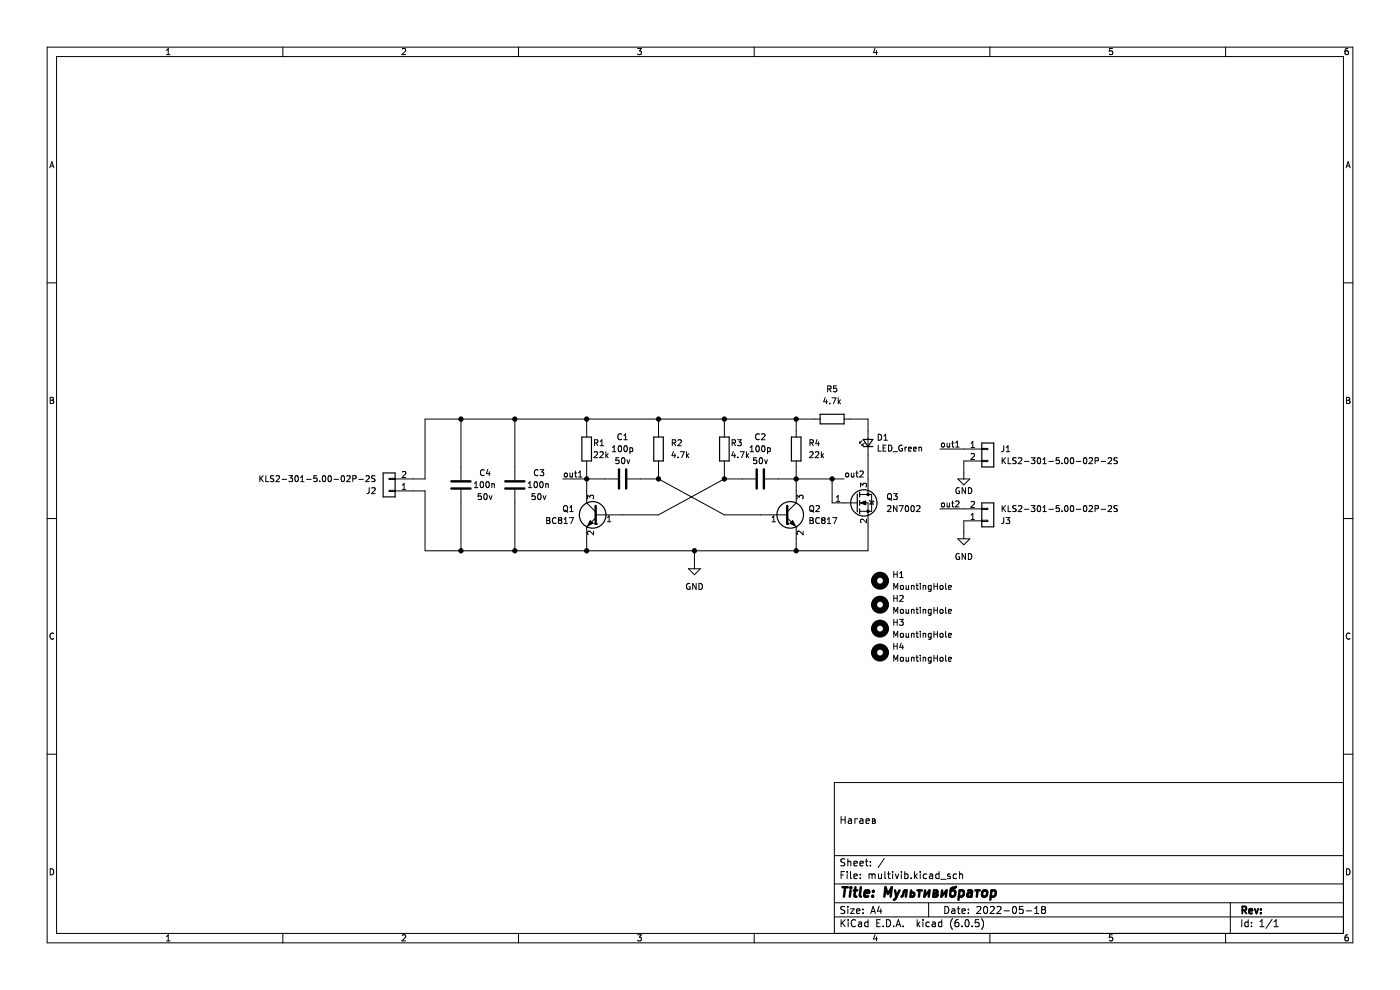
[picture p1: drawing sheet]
(kicad_sch (version 20211123) (generator eeschema)

 (paper "A4")

 (title_block
  (title "Мультивибратор")
  (date "2022-05-18")
  (comment 2 "Нагаев"))

 (lib_symbols
  (symbol "Device:C" (pin_numbers hide) (pin_names (offset 0.254)) (in_bom yes) (on_board yes)
   (property "Reference" "C" (id 0) (at 0.635 2.54 0) (effects (font (size 1.27 1.27)) (justify left)))
   (property "Value" "C" (id 1) (at 0.635 -2.54 0) (effects (font (size 1.27 1.27)) (justify left)))
   (property "Footprint" "" (id 2) (at 0.9652 -3.81 0) (effects (font (size 1.27 1.27)) hide))
   (property "Datasheet" "~" (id 3) (at 0 0 0) (effects (font (size 1.27 1.27)) hide))
   (symbol "C_0_1"
    (polyline (pts (xy -2.032 -0.762) (xy 2.032 -0.762)) (stroke (width 0.508) (type default) (color 0 0 0 0)) (fill (type none)))
    (polyline (pts (xy -2.032 0.762) (xy 2.032 0.762)) (stroke (width 0.508) (type default) (color 0 0 0 0)) (fill (type none))))
   (symbol "C_1_1"
    (pin passive line (at 0 3.81 270) (length 2.794) (name "~" (effects (font (size 1.27 1.27)))) (number "1" (effects (font (size 1.27 1.27)))))
    (pin passive line (at 0 -3.81 90) (length 2.794) (name "~" (effects (font (size 1.27 1.27)))) (number "2" (effects (font (size 1.27 1.27)))))))
  (symbol "Device:LED_Small" (pin_numbers hide) (pin_names (offset 0.254) hide) (in_bom yes) (on_board yes)
   (property "Reference" "D" (id 0) (at -1.27 3.175 0) (effects (font (size 1.27 1.27)) (justify left)))
   (property "Value" "LED_Small" (id 1) (at -4.445 -2.54 0) (effects (font (size 1.27 1.27)) (justify left)))
   (property "Footprint" "" (id 2) (at 0 0 90) (effects (font (size 1.27 1.27)) hide))
   (property "Datasheet" "~" (id 3) (at 0 0 90) (effects (font (size 1.27 1.27)) hide))
   (symbol "LED_Small_0_1"
    (polyline (pts (xy -0.762 -1.016) (xy -0.762 1.016)) (stroke (width 0.254) (type default) (color 0 0 0 0)) (fill (type none)))
    (polyline (pts (xy 1.016 0) (xy -0.762 0)) (stroke (width 0) (type default) (color 0 0 0 0)) (fill (type none)))
    (polyline (pts (xy 0.762 -1.016) (xy -0.762 0) (xy 0.762 1.016) (xy 0.762 -1.016)) (stroke (width 0.254) (type default) (color 0 0 0 0)) (fill (type none)))
    (polyline (pts (xy 0 0.762) (xy -0.508 1.27) (xy -0.254 1.27) (xy -0.508 1.27) (xy -0.508 1.016)) (stroke (width 0) (type default) (color 0 0 0 0)) (fill (type none)))
    (polyline (pts (xy 0.508 1.27) (xy 0 1.778) (xy 0.254 1.778) (xy 0 1.778) (xy 0 1.524)) (stroke (width 0) (type default) (color 0 0 0 0)) (fill (type none))))
   (symbol "LED_Small_1_1"
    (pin passive line (at -2.54 0 0) (length 1.778) (name "K" (effects (font (size 1.27 1.27)))) (number "1" (effects (font (size 1.27 1.27)))))
    (pin passive line (at 2.54 0 180) (length 1.778) (name "A" (effects (font (size 1.27 1.27)))) (number "2" (effects (font (size 1.27 1.27)))))))
  (symbol "Device:R" (pin_numbers hide) (pin_names (offset 0)) (in_bom yes) (on_board yes)
   (property "Reference" "R" (id 0) (at 2.032 0 90) (effects (font (size 1.27 1.27))))
   (property "Value" "R" (id 1) (at 0 0 90) (effects (font (size 1.27 1.27))))
   (property "Footprint" "" (id 2) (at -1.778 0 90) (effects (font (size 1.27 1.27)) hide))
   (property "Datasheet" "~" (id 3) (at 0 0 0) (effects (font (size 1.27 1.27)) hide))
   (symbol "R_0_1"
    (rectangle (start -1.016 -2.54) (end 1.016 2.54) (stroke (width 0.254) (type default) (color 0 0 0 0)) (fill (type none))))
   (symbol "R_1_1"
    (pin passive line (at 0 3.81 270) (length 1.27) (name "~" (effects (font (size 1.27 1.27)))) (number "1" (effects (font (size 1.27 1.27)))))
    (pin passive line (at 0 -3.81 90) (length 1.27) (name "~" (effects (font (size 1.27 1.27)))) (number "2" (effects (font (size 1.27 1.27)))))))
  (symbol "MAS_Connectors:KLS2-301-5.00-02P-2S" (pin_names (offset 1.016)) (in_bom yes) (on_board yes)
   (property "Reference" "J" (id 0) (at 0 3.81 0) (effects (font (size 1.27 1.27))))
   (property "Value" "KLS2-301-5.00-02P-2S" (id 1) (at -11.43 -4.445 0) (effects (font (size 1.27 1.27)) (justify left)))
   (property "Footprint" "MAS_Package_nostd:KLS2-301-5.00-02P-2S" (id 2) (at -11.43 -6.35 0) (effects (font (size 1.27 1.27) italic) (justify left) hide))
   (property "Datasheet" "https://static.chipdip.ru/lib/507/DOC001507148.pdf" (id 3) (at -1.27 64.77 0) (effects (font (size 1.27 1.27)) hide))
   (symbol "KLS2-301-5.00-02P-2S_1_1"
    (rectangle (start -1.27 -1.143) (end 0 -1.397) (stroke (width 0.1524) (type default) (color 0 0 0 0)) (fill (type none)))
    (rectangle (start -1.27 1.397) (end 0 1.143) (stroke (width 0.1524) (type default) (color 0 0 0 0)) (fill (type none)))
    (rectangle (start -1.27 2.54) (end 1.27 -2.54) (stroke (width 0.254) (type default) (color 0 0 0 0)) (fill (type background)))
    (pin passive line (at -5.08 1.27 0) (length 3.81) (name "~" (effects (font (size 1.27 1.27)))) (number "1" (effects (font (size 1.27 1.27)))))
    (pin passive line (at -5.08 -1.27 0) (length 3.81) (name "~" (effects (font (size 1.27 1.27)))) (number "2" (effects (font (size 1.27 1.27)))))))
  (symbol "Mechanical:MountingHole" (pin_names (offset 1.016)) (in_bom yes) (on_board yes)
   (property "Reference" "H" (id 0) (at 0 5.08 0) (effects (font (size 1.27 1.27))))
   (property "Value" "MountingHole" (id 1) (at 0 3.175 0) (effects (font (size 1.27 1.27))))
   (property "Footprint" "" (id 2) (at 0 0 0) (effects (font (size 1.27 1.27)) hide))
   (property "Datasheet" "~" (id 3) (at 0 0 0) (effects (font (size 1.27 1.27)) hide))
   (symbol "MountingHole_0_1"
    (circle (center 0 0) (radius 1.27) (stroke (width 1.27) (type default) (color 0 0 0 0)) (fill (type none)))))
  (symbol "Transistor_BJT:BC817" (pin_names (offset 0) hide) (in_bom yes) (on_board yes)
   (property "Reference" "Q" (id 0) (at 5.08 1.905 0) (effects (font (size 1.27 1.27)) (justify left)))
   (property "Value" "BC817" (id 1) (at 5.08 0 0) (effects (font (size 1.27 1.27)) (justify left)))
   (property "Footprint" "Package_TO_SOT_SMD:SOT-23" (id 2) (at 5.08 -1.905 0) (effects (font (size 1.27 1.27) italic) (justify left) hide))
   (property "Datasheet" "https://www.onsemi.com/pub/Collateral/BC818-D.pdf" (id 3) (at 0 0 0) (effects (font (size 1.27 1.27)) (justify left) hide))
   (symbol "BC817_0_1"
    (polyline (pts (xy 0.635 0.635) (xy 2.54 2.54)) (stroke (width 0) (type default) (color 0 0 0 0)) (fill (type none)))
    (polyline (pts (xy 0.635 -0.635) (xy 2.54 -2.54) (xy 2.54 -2.54)) (stroke (width 0) (type default) (color 0 0 0 0)) (fill (type none)))
    (polyline (pts (xy 0.635 1.905) (xy 0.635 -1.905) (xy 0.635 -1.905)) (stroke (width 0.508) (type default) (color 0 0 0 0)) (fill (type none)))
    (polyline (pts (xy 1.27 -1.778) (xy 1.778 -1.27) (xy 2.286 -2.286) (xy 1.27 -1.778) (xy 1.27 -1.778)) (stroke (width 0) (type default) (color 0 0 0 0)) (fill (type outline)))
    (circle (center 1.27 0) (radius 2.8194) (stroke (width 0.254) (type default) (color 0 0 0 0)) (fill (type none))))
   (symbol "BC817_1_1"
    (pin input line (at -5.08 0 0) (length 5.715) (name "B" (effects (font (size 1.27 1.27)))) (number "1" (effects (font (size 1.27 1.27)))))
    (pin passive line (at 2.54 -5.08 90) (length 2.54) (name "E" (effects (font (size 1.27 1.27)))) (number "2" (effects (font (size 1.27 1.27)))))
    (pin passive line (at 2.54 5.08 270) (length 2.54) (name "C" (effects (font (size 1.27 1.27)))) (number "3" (effects (font (size 1.27 1.27)))))))
  (symbol "Transistor_FET:2N7002" (pin_names hide) (in_bom yes) (on_board yes)
   (property "Reference" "Q" (id 0) (at 5.08 1.905 0) (effects (font (size 1.27 1.27)) (justify left)))
   (property "Value" "2N7002" (id 1) (at 5.08 0 0) (effects (font (size 1.27 1.27)) (justify left)))
   (property "Footprint" "Package_TO_SOT_SMD:SOT-23" (id 2) (at 5.08 -1.905 0) (effects (font (size 1.27 1.27) italic) (justify left) hide))
   (property "Datasheet" "https://www.onsemi.com/pub/Collateral/NDS7002A-D.PDF" (id 3) (at 0 0 0) (effects (font (size 1.27 1.27)) (justify left) hide))
   (symbol "2N7002_0_1"
    (polyline (pts (xy 0.254 0) (xy -2.54 0)) (stroke (width 0) (type default) (color 0 0 0 0)) (fill (type none)))
    (polyline (pts (xy 0.254 1.905) (xy 0.254 -1.905)) (stroke (width 0.254) (type default) (color 0 0 0 0)) (fill (type none)))
    (polyline (pts (xy 0.762 -1.27) (xy 0.762 -2.286)) (stroke (width 0.254) (type default) (color 0 0 0 0)) (fill (type none)))
    (polyline (pts (xy 0.762 0.508) (xy 0.762 -0.508)) (stroke (width 0.254) (type default) (color 0 0 0 0)) (fill (type none)))
    (polyline (pts (xy 0.762 2.286) (xy 0.762 1.27)) (stroke (width 0.254) (type default) (color 0 0 0 0)) (fill (type none)))
    (polyline (pts (xy 2.54 2.54) (xy 2.54 1.778)) (stroke (width 0) (type default) (color 0 0 0 0)) (fill (type none)))
    (polyline (pts (xy 2.54 -2.54) (xy 2.54 0) (xy 0.762 0)) (stroke (width 0) (type default) (color 0 0 0 0)) (fill (type none)))
    (polyline (pts (xy 0.762 -1.778) (xy 3.302 -1.778) (xy 3.302 1.778) (xy 0.762 1.778)) (stroke (width 0) (type default) (color 0 0 0 0)) (fill (type none)))
    (polyline (pts (xy 1.016 0) (xy 2.032 0.381) (xy 2.032 -0.381) (xy 1.016 0)) (stroke (width 0) (type default) (color 0 0 0 0)) (fill (type outline)))
    (polyline (pts (xy 2.794 0.508) (xy 2.921 0.381) (xy 3.683 0.381) (xy 3.81 0.254)) (stroke (width 0) (type default) (color 0 0 0 0)) (fill (type none)))
    (polyline (pts (xy 3.302 0.381) (xy 2.921 -0.254) (xy 3.683 -0.254) (xy 3.302 0.381)) (stroke (width 0) (type default) (color 0 0 0 0)) (fill (type none)))
    (circle (center 1.651 0) (radius 2.794) (stroke (width 0.254) (type default) (color 0 0 0 0)) (fill (type none)))
    (circle (center 2.54 -1.778) (radius 0.254) (stroke (width 0) (type default) (color 0 0 0 0)) (fill (type outline)))
    (circle (center 2.54 1.778) (radius 0.254) (stroke (width 0) (type default) (color 0 0 0 0)) (fill (type outline))))
   (symbol "2N7002_1_1"
    (pin input line (at -5.08 0 0) (length 2.54) (name "G" (effects (font (size 1.27 1.27)))) (number "1" (effects (font (size 1.27 1.27)))))
    (pin passive line (at 2.54 -5.08 90) (length 2.54) (name "S" (effects (font (size 1.27 1.27)))) (number "2" (effects (font (size 1.27 1.27)))))
    (pin passive line (at 2.54 5.08 270) (length 2.54) (name "D" (effects (font (size 1.27 1.27)))) (number "3" (effects (font (size 1.27 1.27)))))))
  (symbol "power:GND" (power) (pin_names (offset 0)) (in_bom yes) (on_board yes)
   (property "Reference" "#PWR" (id 0) (at 0 -6.35 0) (effects (font (size 1.27 1.27)) hide))
   (property "Value" "GND" (id 1) (at 0 -3.81 0) (effects (font (size 1.27 1.27))))
   (property "Footprint" "" (id 2) (at 0 0 0) (effects (font (size 1.27 1.27)) hide))
   (property "Datasheet" "" (id 3) (at 0 0 0) (effects (font (size 1.27 1.27)) hide))
   (symbol "GND_0_1"
    (polyline (pts (xy 0 0) (xy 0 -1.27) (xy 1.27 -1.27) (xy 0 -2.54) (xy -1.27 -1.27) (xy 0 -1.27)) (stroke (width 0) (type default) (color 0 0 0 0)) (fill (type none))))
   (symbol "GND_1_1"
    (pin power_in line (at 0 0 270) (length 0) hide (name "GND" (effects (font (size 1.27 1.27)))) (number "1" (effects (font (size 1.27 1.27))))))))

 (junction (at 176.53 101.6) (diameter 0) (color 0 0 0 0))
 (junction (at 109.22 116.84) (diameter 0) (color 0 0 0 0))
 (junction (at 124.46 116.84) (diameter 0) (color 0 0 0 0))
 (junction (at 109.22 88.9) (diameter 0) (color 0 0 0 0))
 (junction (at 153.67 101.6) (diameter 0) (color 0 0 0 0))
 (junction (at 97.79 116.84) (diameter 0) (color 0 0 0 0))
 (junction (at 139.7 101.6) (diameter 0) (color 0 0 0 0))
 (junction (at 147.32 116.84) (diameter 0) (color 0 0 0 0))
 (junction (at 124.46 101.6) (diameter 0) (color 0 0 0 0))
 (junction (at 97.79 88.9) (diameter 0) (color 0 0 0 0))
 (junction (at 168.91 116.84) (diameter 0) (color 0 0 0 0))
 (junction (at 153.67 88.9) (diameter 0) (color 0 0 0 0))
 (junction (at 139.7 88.9) (diameter 0) (color 0 0 0 0))
 (junction (at 168.91 101.6) (diameter 0) (color 0 0 0 0))
 (junction (at 168.91 88.9) (diameter 0) (color 0 0 0 0))
 (junction (at 124.46 88.9) (diameter 0) (color 0 0 0 0))

 (wire (pts (xy 87.63 101.6) (xy 90.17 101.6)) (stroke (width 0) (type default) (color 0 0 0 0)))
 (wire (pts (xy 168.91 91.44) (xy 168.91 88.9)) (stroke (width 0) (type default) (color 0 0 0 0)))
 (wire (pts (xy 139.7 109.22) (xy 153.67 101.6)) (stroke (width 0) (type default) (color 0 0 0 0)))
 (wire (pts (xy 109.22 99.06) (xy 109.22 88.9)) (stroke (width 0) (type default) (color 0 0 0 0)))
 (wire (pts (xy 97.79 99.06) (xy 97.79 88.9)) (stroke (width 0) (type default) (color 0 0 0 0)))
 (wire (pts (xy 97.79 106.68) (xy 97.79 116.84)) (stroke (width 0) (type default) (color 0 0 0 0)))
 (wire (pts (xy 139.7 88.9) (xy 153.67 88.9)) (stroke (width 0) (type default) (color 0 0 0 0)))
 (wire (pts (xy 124.46 116.84) (xy 124.46 114.3)) (stroke (width 0) (type default) (color 0 0 0 0)))
 (wire (pts (xy 90.17 104.14) (xy 90.17 116.84)) (stroke (width 0) (type default) (color 0 0 0 0)))
 (wire (pts (xy 124.46 116.84) (xy 147.32 116.84)) (stroke (width 0) (type default) (color 0 0 0 0)))
 (wire (pts (xy 180.34 88.9) (xy 184.15 88.9)) (stroke (width 0) (type default) (color 0 0 0 0)))
 (wire (pts (xy 109.22 106.68) (xy 109.22 116.84)) (stroke (width 0) (type default) (color 0 0 0 0)))
 (wire (pts (xy 124.46 88.9) (xy 139.7 88.9)) (stroke (width 0) (type default) (color 0 0 0 0)))
 (wire (pts (xy 153.67 109.22) (xy 139.7 101.6)) (stroke (width 0) (type default) (color 0 0 0 0)))
 (wire (pts (xy 147.32 119.38) (xy 147.32 116.84)) (stroke (width 0) (type default) (color 0 0 0 0)))
 (wire (pts (xy 90.17 88.9) (xy 97.79 88.9)) (stroke (width 0) (type default) (color 0 0 0 0)))
 (wire (pts (xy 184.15 96.52) (xy 184.15 101.6)) (stroke (width 0) (type default) (color 0 0 0 0)))
 (wire (pts (xy 109.22 116.84) (xy 124.46 116.84)) (stroke (width 0) (type default) (color 0 0 0 0)))
 (wire (pts (xy 204.47 97.79) (xy 204.47 100.33)) (stroke (width 0) (type default) (color 0 0 0 0)))
 (wire (pts (xy 199.39 107.95) (xy 204.47 107.95)) (stroke (width 0) (type default) (color 0 0 0 0)))
 (wire (pts (xy 90.17 116.84) (xy 97.79 116.84)) (stroke (width 0) (type default) (color 0 0 0 0)))
 (wire (pts (xy 168.91 101.6) (xy 168.91 104.14)) (stroke (width 0) (type default) (color 0 0 0 0)))
 (wire (pts (xy 153.67 88.9) (xy 168.91 88.9)) (stroke (width 0) (type default) (color 0 0 0 0)))
 (wire (pts (xy 204.47 110.49) (xy 204.47 113.03)) (stroke (width 0) (type default) (color 0 0 0 0)))
 (wire (pts (xy 139.7 99.06) (xy 139.7 101.6)) (stroke (width 0) (type default) (color 0 0 0 0)))
 (wire (pts (xy 168.91 101.6) (xy 176.53 101.6)) (stroke (width 0) (type default) (color 0 0 0 0)))
 (wire (pts (xy 97.79 116.84) (xy 109.22 116.84)) (stroke (width 0) (type default) (color 0 0 0 0)))
 (wire (pts (xy 90.17 101.6) (xy 90.17 88.9)) (stroke (width 0) (type default) (color 0 0 0 0)))
 (wire (pts (xy 119.38 101.6) (xy 124.46 101.6)) (stroke (width 0) (type default) (color 0 0 0 0)))
 (wire (pts (xy 139.7 88.9) (xy 139.7 91.44)) (stroke (width 0) (type default) (color 0 0 0 0)))
 (wire (pts (xy 87.63 104.14) (xy 90.17 104.14)) (stroke (width 0) (type default) (color 0 0 0 0)))
 (wire (pts (xy 168.91 114.3) (xy 168.91 116.84)) (stroke (width 0) (type default) (color 0 0 0 0)))
 (wire (pts (xy 176.53 101.6) (xy 176.53 106.68)) (stroke (width 0) (type default) (color 0 0 0 0)))
 (wire (pts (xy 199.39 95.25) (xy 204.47 95.25)) (stroke (width 0) (type default) (color 0 0 0 0)))
 (wire (pts (xy 124.46 91.44) (xy 124.46 88.9)) (stroke (width 0) (type default) (color 0 0 0 0)))
 (wire (pts (xy 184.15 88.9) (xy 184.15 91.44)) (stroke (width 0) (type default) (color 0 0 0 0)))
 (wire (pts (xy 153.67 101.6) (xy 157.48 101.6)) (stroke (width 0) (type default) (color 0 0 0 0)))
 (wire (pts (xy 135.89 101.6) (xy 139.7 101.6)) (stroke (width 0) (type default) (color 0 0 0 0)))
 (wire (pts (xy 153.67 91.44) (xy 153.67 88.9)) (stroke (width 0) (type default) (color 0 0 0 0)))
 (wire (pts (xy 168.91 99.06) (xy 168.91 101.6)) (stroke (width 0) (type default) (color 0 0 0 0)))
 (wire (pts (xy 184.15 111.76) (xy 184.15 116.84)) (stroke (width 0) (type default) (color 0 0 0 0)))
 (wire (pts (xy 168.91 88.9) (xy 172.72 88.9)) (stroke (width 0) (type default) (color 0 0 0 0)))
 (wire (pts (xy 124.46 101.6) (xy 128.27 101.6)) (stroke (width 0) (type default) (color 0 0 0 0)))
 (wire (pts (xy 97.79 88.9) (xy 109.22 88.9)) (stroke (width 0) (type default) (color 0 0 0 0)))
 (wire (pts (xy 109.22 88.9) (xy 124.46 88.9)) (stroke (width 0) (type default) (color 0 0 0 0)))
 (wire (pts (xy 168.91 116.84) (xy 184.15 116.84)) (stroke (width 0) (type default) (color 0 0 0 0)))
 (wire (pts (xy 132.08 109.22) (xy 139.7 109.22)) (stroke (width 0) (type default) (color 0 0 0 0)))
 (wire (pts (xy 153.67 99.06) (xy 153.67 101.6)) (stroke (width 0) (type default) (color 0 0 0 0)))
 (wire (pts (xy 165.1 101.6) (xy 168.91 101.6)) (stroke (width 0) (type default) (color 0 0 0 0)))
 (wire (pts (xy 124.46 101.6) (xy 124.46 104.14)) (stroke (width 0) (type default) (color 0 0 0 0)))
 (wire (pts (xy 124.46 99.06) (xy 124.46 101.6)) (stroke (width 0) (type default) (color 0 0 0 0)))
 (wire (pts (xy 153.67 109.22) (xy 161.29 109.22)) (stroke (width 0) (type default) (color 0 0 0 0)))
 (wire (pts (xy 176.53 101.6) (xy 179.07 101.6)) (stroke (width 0) (type default) (color 0 0 0 0)))
 (wire (pts (xy 147.32 116.84) (xy 168.91 116.84)) (stroke (width 0) (type default) (color 0 0 0 0)))

 (label "out1" (at 199.39 95.25 0) (effects (font (size 1.27 1.27)) (justify left bottom)))
 (label "out2" (at 179.07 101.6 0) (effects (font (size 1.27 1.27)) (justify left bottom)))
 (label "out1" (at 119.38 101.6 0) (effects (font (size 1.27 1.27)) (justify left bottom)))
 (label "out2" (at 199.39 107.95 0) (effects (font (size 1.27 1.27)) (justify left bottom)))

 (symbol (lib_id "MAS_Connectors:KLS2-301-5.00-02P-2S") (at 209.55 109.22 0) (mirror x) (unit 1) (in_bom yes) (on_board yes)
  (property "Reference" "J3" (id 0) (at 213.36 110.49 0))
  (property "Value" "KLS2-301-5.00-02P-2S" (id 1) (at 224.79 107.95 0))
  (property "Footprint" "MAS_Package_nostd:KLS2-301-5.00-02P-2S" (id 2) (at 198.12 102.87 0) (effects (font (size 1.27 1.27) italic) (justify left) hide))
  (property "Datasheet" "https://static.chipdip.ru/lib/507/DOC001507148.pdf" (id 3) (at 208.28 173.99 0) (effects (font (size 1.27 1.27)) hide))
  (property "lcsc" "C699495" (id 4) (at 209.55 109.22 0) (effects (font (size 1.27 1.27)) hide)) (pin "1") (pin "2"))

 (symbol (lib_id "Mechanical:MountingHole") (at 186.69 128.27 0) (unit 1) (in_bom yes) (on_board yes) (fields_autoplaced)
  (property "Reference" "H2" (id 0) (at 189.23 126.9999 0) (effects (font (size 1.27 1.27)) (justify left)))
  (property "Value" "MountingHole" (id 1) (at 189.23 129.5399 0) (effects (font (size 1.27 1.27)) (justify left)))
  (property "Footprint" "MountingHole:MountingHole_2.2mm_M2_DIN965" (id 2) (at 186.69 128.27 0) (effects (font (size 1.27 1.27)) hide))
  (property "Datasheet" "~" (id 3) (at 186.69 128.27 0) (effects (font (size 1.27 1.27)) hide)))

 (symbol (lib_id "Device:LED_Small") (at 184.15 93.98 90) (unit 1) (in_bom yes) (on_board yes)
  (property "Reference" "D1" (id 0) (at 185.928 92.8116 90) (effects (font (size 1.27 1.27)) (justify right)))
  (property "Value" "LED_Green" (id 1) (at 185.928 95.123 90) (effects (font (size 1.27 1.27)) (justify right)))
  (property "Footprint" "LED_SMD:LED_0805_2012Metric" (id 2) (at 184.15 93.98 90) (effects (font (size 1.27 1.27)) hide))
  (property "Datasheet" "~" (id 3) (at 184.15 93.98 90) (effects (font (size 1.27 1.27)) hide))
  (property "chipdip" "9000414318" (id 4) (at 184.15 93.98 0) (effects (font (size 1.27 1.27)) hide))
  (property "lcsc" "C2297" (id 5) (at 184.15 93.98 0) (effects (font (size 1.27 1.27)) hide)) (pin "1") (pin "2"))

 (symbol (lib_id "MAS_Connectors:KLS2-301-5.00-02P-2S") (at 82.55 102.87 180) (unit 1) (in_bom yes) (on_board yes)
  (property "Reference" "J2" (id 0) (at 78.74 104.14 0))
  (property "Value" "KLS2-301-5.00-02P-2S" (id 1) (at 67.31 101.6 0))
  (property "Footprint" "MAS_Package_nostd:KLS2-301-5.00-02P-2S" (id 2) (at 93.98 96.52 0) (effects (font (size 1.27 1.27) italic) (justify left) hide))
  (property "Datasheet" "https://static.chipdip.ru/lib/507/DOC001507148.pdf" (id 3) (at 83.82 167.64 0) (effects (font (size 1.27 1.27)) hide))
  (property "lcsc" "C699495" (id 4) (at 82.55 102.87 0) (effects (font (size 1.27 1.27)) hide)) (pin "1") (pin "2"))

 (symbol (lib_id "Device:C") (at 132.08 101.6 270) (unit 1) (in_bom yes) (on_board yes)
  (property "Reference" "C1" (id 0) (at 132.08 92.71 90))
  (property "Value" "100p" (id 1) (at 132.08 95.25 90))
  (property "Footprint" "Capacitor_SMD:C_0805_2012Metric" (id 2) (at 128.27 102.5652 0) (effects (font (size 1.27 1.27)) hide))
  (property "Datasheet" "~" (id 3) (at 132.08 101.6 0) (effects (font (size 1.27 1.27)) hide))
  (property "Coefficient" "C0G" (id 4) (at 132.08 101.6 0) (effects (font (size 1.27 1.27)) hide))
  (property "Voltage" "50v" (id 5) (at 132.08 97.79 90))
  (property "lcsc" "C1790" (id 6) (at 132.08 101.6 0) (effects (font (size 1.27 1.27)) hide)) (pin "1") (pin "2"))

 (symbol (lib_id "Transistor_BJT:BC817") (at 166.37 109.22 0) (unit 1) (in_bom yes) (on_board yes) (fields_autoplaced)
  (property "Reference" "Q2" (id 0) (at 171.45 107.9499 0) (effects (font (size 1.27 1.27)) (justify left)))
  (property "Value" "BC817" (id 1) (at 171.45 110.4899 0) (effects (font (size 1.27 1.27)) (justify left)))
  (property "Footprint" "Package_TO_SOT_SMD:SOT-23" (id 2) (at 171.45 111.125 0) (effects (font (size 1.27 1.27) italic) (justify left) hide))
  (property "Datasheet" "https://www.onsemi.com/pub/Collateral/BC818-D.pdf" (id 3) (at 166.37 109.22 0) (effects (font (size 1.27 1.27)) (justify left) hide))
  (property "lcsc" "C85078" (id 4) (at 166.37 109.22 0) (effects (font (size 1.27 1.27)) hide)) (pin "1") (pin "2") (pin "3"))

 (symbol (lib_id "power:GND") (at 147.32 119.38 0) (unit 1) (in_bom yes) (on_board yes) (fields_autoplaced)
  (property "Reference" "#PWR01" (id 0) (at 147.32 125.73 0) (effects (font (size 1.27 1.27)) hide))
  (property "Value" "GND" (id 1) (at 147.32 124.46 0))
  (property "Footprint" "" (id 2) (at 147.32 119.38 0) (effects (font (size 1.27 1.27)) hide))
  (property "Datasheet" "" (id 3) (at 147.32 119.38 0) (effects (font (size 1.27 1.27)) hide)) (pin "1"))

 (symbol (lib_id "Transistor_BJT:BC817") (at 127 109.22 0) (mirror y) (unit 1) (in_bom yes) (on_board yes) (fields_autoplaced)
  (property "Reference" "Q1" (id 0) (at 121.92 107.9499 0) (effects (font (size 1.27 1.27)) (justify left)))
  (property "Value" "BC817" (id 1) (at 121.92 110.4899 0) (effects (font (size 1.27 1.27)) (justify left)))
  (property "Footprint" "Package_TO_SOT_SMD:SOT-23" (id 2) (at 121.92 111.125 0) (effects (font (size 1.27 1.27) italic) (justify left) hide))
  (property "Datasheet" "https://www.onsemi.com/pub/Collateral/BC818-D.pdf" (id 3) (at 127 109.22 0) (effects (font (size 1.27 1.27)) (justify left) hide))
  (property "lcsc" "C85078" (id 4) (at 127 109.22 0) (effects (font (size 1.27 1.27)) hide)) (pin "1") (pin "2") (pin "3"))

 (symbol (lib_id "Mechanical:MountingHole") (at 186.69 133.35 0) (unit 1) (in_bom yes) (on_board yes) (fields_autoplaced)
  (property "Reference" "H3" (id 0) (at 189.23 132.0799 0) (effects (font (size 1.27 1.27)) (justify left)))
  (property "Value" "MountingHole" (id 1) (at 189.23 134.6199 0) (effects (font (size 1.27 1.27)) (justify left)))
  (property "Footprint" "MountingHole:MountingHole_2.2mm_M2_DIN965" (id 2) (at 186.69 133.35 0) (effects (font (size 1.27 1.27)) hide))
  (property "Datasheet" "~" (id 3) (at 186.69 133.35 0) (effects (font (size 1.27 1.27)) hide)))

 (symbol (lib_id "MAS_Connectors:KLS2-301-5.00-02P-2S") (at 209.55 96.52 0) (unit 1) (in_bom yes) (on_board yes)
  (property "Reference" "J1" (id 0) (at 213.36 95.25 0))
  (property "Value" "KLS2-301-5.00-02P-2S" (id 1) (at 224.79 97.79 0))
  (property "Footprint" "MAS_Package_nostd:KLS2-301-5.00-02P-2S" (id 2) (at 198.12 102.87 0) (effects (font (size 1.27 1.27) italic) (justify left) hide))
  (property "Datasheet" "https://static.chipdip.ru/lib/507/DOC001507148.pdf" (id 3) (at 208.28 31.75 0) (effects (font (size 1.27 1.27)) hide))
  (property "lcsc" "C699495" (id 4) (at 209.55 96.52 0) (effects (font (size 1.27 1.27)) hide)) (pin "1") (pin "2"))

 (symbol (lib_id "Device:C") (at 97.79 102.87 0) (unit 1) (in_bom yes) (on_board yes)
  (property "Reference" "C4" (id 0) (at 101.6 100.33 0) (effects (font (size 1.27 1.27)) (justify left)))
  (property "Value" "100n" (id 1) (at 100.33 102.87 0) (effects (font (size 1.27 1.27)) (justify left)))
  (property "Footprint" "Capacitor_SMD:C_0805_2012Metric" (id 2) (at 98.7552 106.68 0) (effects (font (size 1.27 1.27)) hide))
  (property "Datasheet" "~" (id 3) (at 97.79 102.87 0) (effects (font (size 1.27 1.27)) hide))
  (property "Coefficient" "X7R" (id 4) (at 97.79 102.87 0) (effects (font (size 1.27 1.27)) hide))
  (property "Voltage" "50v" (id 5) (at 102.87 105.41 0))
  (property "lcsc" "C49678" (id 6) (at 97.79 102.87 0) (effects (font (size 1.27 1.27)) hide)) (pin "1") (pin "2"))

 (symbol (lib_id "power:GND") (at 204.47 113.03 0) (unit 1) (in_bom yes) (on_board yes) (fields_autoplaced)
  (property "Reference" "#PWR03" (id 0) (at 204.47 119.38 0) (effects (font (size 1.27 1.27)) hide))
  (property "Value" "GND" (id 1) (at 204.47 118.11 0))
  (property "Footprint" "" (id 2) (at 204.47 113.03 0) (effects (font (size 1.27 1.27)) hide))
  (property "Datasheet" "" (id 3) (at 204.47 113.03 0) (effects (font (size 1.27 1.27)) hide)) (pin "1"))

 (symbol (lib_id "Device:R") (at 176.53 88.9 270) (unit 1) (in_bom yes) (on_board yes) (fields_autoplaced)
  (property "Reference" "R5" (id 0) (at 176.53 82.55 90))
  (property "Value" "4.7k" (id 1) (at 176.53 85.09 90))
  (property "Footprint" "Resistor_SMD:R_0805_2012Metric_Pad1.20x1.40mm_HandSolder" (id 2) (at 176.53 87.122 90) (effects (font (size 1.27 1.27)) hide))
  (property "Datasheet" "~" (id 3) (at 176.53 88.9 0) (effects (font (size 1.27 1.27)) hide))
  (property "Coefficient" "1%" (id 4) (at 176.53 88.9 0) (effects (font (size 1.27 1.27)) hide))
  (property "lcsc" "C17673" (id 5) (at 176.53 88.9 0) (effects (font (size 1.27 1.27)) hide)) (pin "1") (pin "2"))

 (symbol (lib_id "Transistor_FET:2N7002") (at 181.61 106.68 0) (unit 1) (in_bom yes) (on_board yes) (fields_autoplaced)
  (property "Reference" "Q3" (id 0) (at 187.96 105.4099 0) (effects (font (size 1.27 1.27)) (justify left)))
  (property "Value" "2N7002" (id 1) (at 187.96 107.9499 0) (effects (font (size 1.27 1.27)) (justify left)))
  (property "Footprint" "Package_TO_SOT_SMD:SOT-23" (id 2) (at 186.69 108.585 0) (effects (font (size 1.27 1.27) italic) (justify left) hide))
  (property "Datasheet" "https://www.onsemi.com/pub/Collateral/NDS7002A-D.PDF" (id 3) (at 181.61 106.68 0) (effects (font (size 1.27 1.27)) (justify left) hide))
  (property "lcsc" "C8545" (id 4) (at 181.61 106.68 0) (effects (font (size 1.27 1.27)) hide)) (pin "1") (pin "2") (pin "3"))

 (symbol (lib_id "Device:C") (at 109.22 102.87 0) (unit 1) (in_bom yes) (on_board yes)
  (property "Reference" "C3" (id 0) (at 113.03 100.33 0) (effects (font (size 1.27 1.27)) (justify left)))
  (property "Value" "100n" (id 1) (at 111.76 102.87 0) (effects (font (size 1.27 1.27)) (justify left)))
  (property "Footprint" "Capacitor_SMD:C_0805_2012Metric" (id 2) (at 110.1852 106.68 0) (effects (font (size 1.27 1.27)) hide))
  (property "Datasheet" "~" (id 3) (at 109.22 102.87 0) (effects (font (size 1.27 1.27)) hide))
  (property "Coefficient" "X7R" (id 4) (at 109.22 102.87 0) (effects (font (size 1.27 1.27)) hide))
  (property "Voltage" "50v" (id 5) (at 114.3 105.41 0))
  (property "lcsc" "C49678" (id 6) (at 109.22 102.87 0) (effects (font (size 1.27 1.27)) hide)) (pin "1") (pin "2"))

 (symbol (lib_id "Device:R") (at 139.7 95.25 0) (unit 1) (in_bom yes) (on_board yes) (fields_autoplaced)
  (property "Reference" "R2" (id 0) (at 142.24 93.9799 0) (effects (font (size 1.27 1.27)) (justify left)))
  (property "Value" "4.7k" (id 1) (at 142.24 96.5199 0) (effects (font (size 1.27 1.27)) (justify left)))
  (property "Footprint" "Resistor_SMD:R_0805_2012Metric_Pad1.20x1.40mm_HandSolder" (id 2) (at 137.922 95.25 90) (effects (font (size 1.27 1.27)) hide))
  (property "Datasheet" "~" (id 3) (at 139.7 95.25 0) (effects (font (size 1.27 1.27)) hide))
  (property "Coefficient" "1%" (id 4) (at 139.7 95.25 0) (effects (font (size 1.27 1.27)) hide))
  (property "lcsc" "C17673" (id 5) (at 139.7 95.25 0) (effects (font (size 1.27 1.27)) hide)) (pin "1") (pin "2"))

 (symbol (lib_id "Mechanical:MountingHole") (at 186.69 123.19 0) (unit 1) (in_bom yes) (on_board yes) (fields_autoplaced)
  (property "Reference" "H1" (id 0) (at 189.23 121.9199 0) (effects (font (size 1.27 1.27)) (justify left)))
  (property "Value" "MountingHole" (id 1) (at 189.23 124.4599 0) (effects (font (size 1.27 1.27)) (justify left)))
  (property "Footprint" "MountingHole:MountingHole_2.2mm_M2_DIN965" (id 2) (at 186.69 123.19 0) (effects (font (size 1.27 1.27)) hide))
  (property "Datasheet" "~" (id 3) (at 186.69 123.19 0) (effects (font (size 1.27 1.27)) hide)))

 (symbol (lib_id "power:GND") (at 204.47 100.33 0) (unit 1) (in_bom yes) (on_board yes)
  (property "Reference" "#PWR02" (id 0) (at 204.47 106.68 0) (effects (font (size 1.27 1.27)) hide))
  (property "Value" "GND" (id 1) (at 204.47 104.14 0))
  (property "Footprint" "" (id 2) (at 204.47 100.33 0) (effects (font (size 1.27 1.27)) hide))
  (property "Datasheet" "" (id 3) (at 204.47 100.33 0) (effects (font (size 1.27 1.27)) hide)) (pin "1"))

 (symbol (lib_id "Device:C") (at 161.29 101.6 270) (unit 1) (in_bom yes) (on_board yes)
  (property "Reference" "C2" (id 0) (at 161.29 92.71 90))
  (property "Value" "100p" (id 1) (at 161.29 95.25 90))
  (property "Footprint" "Capacitor_SMD:C_0805_2012Metric" (id 2) (at 157.48 102.5652 0) (effects (font (size 1.27 1.27)) hide))
  (property "Datasheet" "~" (id 3) (at 161.29 101.6 0) (effects (font (size 1.27 1.27)) hide))
  (property "Coefficient" "C0G" (id 4) (at 161.29 101.6 0) (effects (font (size 1.27 1.27)) hide))
  (property "Voltage" "50v" (id 5) (at 161.29 97.79 90))
  (property "lcsc" "C1790" (id 6) (at 161.29 101.6 0) (effects (font (size 1.27 1.27)) hide)) (pin "1") (pin "2"))

 (symbol (lib_id "Mechanical:MountingHole") (at 186.69 138.43 0) (unit 1) (in_bom yes) (on_board yes) (fields_autoplaced)
  (property "Reference" "H4" (id 0) (at 189.23 137.1599 0) (effects (font (size 1.27 1.27)) (justify left)))
  (property "Value" "MountingHole" (id 1) (at 189.23 139.6999 0) (effects (font (size 1.27 1.27)) (justify left)))
  (property "Footprint" "MountingHole:MountingHole_2.2mm_M2_DIN965" (id 2) (at 186.69 138.43 0) (effects (font (size 1.27 1.27)) hide))
  (property "Datasheet" "~" (id 3) (at 186.69 138.43 0) (effects (font (size 1.27 1.27)) hide)))

 (symbol (lib_id "Device:R") (at 168.91 95.25 0) (unit 1) (in_bom yes) (on_board yes) (fields_autoplaced)
  (property "Reference" "R4" (id 0) (at 171.45 93.9799 0) (effects (font (size 1.27 1.27)) (justify left)))
  (property "Value" "22k" (id 1) (at 171.45 96.5199 0) (effects (font (size 1.27 1.27)) (justify left)))
  (property "Footprint" "Resistor_SMD:R_0805_2012Metric_Pad1.20x1.40mm_HandSolder" (id 2) (at 167.132 95.25 90) (effects (font (size 1.27 1.27)) hide))
  (property "Datasheet" "~" (id 3) (at 168.91 95.25 0) (effects (font (size 1.27 1.27)) hide))
  (property "Coefficient" "1%" (id 4) (at 168.91 95.25 0) (effects (font (size 1.27 1.27)) hide))
  (property "lcsc" "C17560" (id 5) (at 168.91 95.25 0) (effects (font (size 1.27 1.27)) hide)) (pin "1") (pin "2"))

 (symbol (lib_id "Device:R") (at 153.67 95.25 0) (unit 1) (in_bom yes) (on_board yes)
  (property "Reference" "R3" (id 0) (at 154.94 93.98 0) (effects (font (size 1.27 1.27)) (justify left)))
  (property "Value" "4.7k" (id 1) (at 154.94 96.52 0) (effects (font (size 1.27 1.27)) (justify left)))
  (property "Footprint" "Resistor_SMD:R_0805_2012Metric_Pad1.20x1.40mm_HandSolder" (id 2) (at 151.892 95.25 90) (effects (font (size 1.27 1.27)) hide))
  (property "Datasheet" "~" (id 3) (at 153.67 95.25 0) (effects (font (size 1.27 1.27)) hide))
  (property "Coefficient" "1%" (id 4) (at 153.67 95.25 0) (effects (font (size 1.27 1.27)) hide))
  (property "lcsc" "C17673" (id 5) (at 153.67 95.25 0) (effects (font (size 1.27 1.27)) hide)) (pin "1") (pin "2"))

 (symbol (lib_id "Device:R") (at 124.46 95.25 0) (unit 1) (in_bom yes) (on_board yes)
  (property "Reference" "R1" (id 0) (at 125.73 93.98 0) (effects (font (size 1.27 1.27)) (justify left)))
  (property "Value" "22k" (id 1) (at 125.73 96.52 0) (effects (font (size 1.27 1.27)) (justify left)))
  (property "Footprint" "Resistor_SMD:R_0805_2012Metric_Pad1.20x1.40mm_HandSolder" (id 2) (at 122.682 95.25 90) (effects (font (size 1.27 1.27)) hide))
  (property "Datasheet" "~" (id 3) (at 124.46 95.25 0) (effects (font (size 1.27 1.27)) hide))
  (property "Coefficient" "1%" (id 4) (at 124.46 95.25 0) (effects (font (size 1.27 1.27)) hide))
  (property "lcsc" "C17560" (id 5) (at 124.46 95.25 0) (effects (font (size 1.27 1.27)) hide)) (pin "1") (pin "2"))

 (sheet_instances (path "" (page "1")))

)
